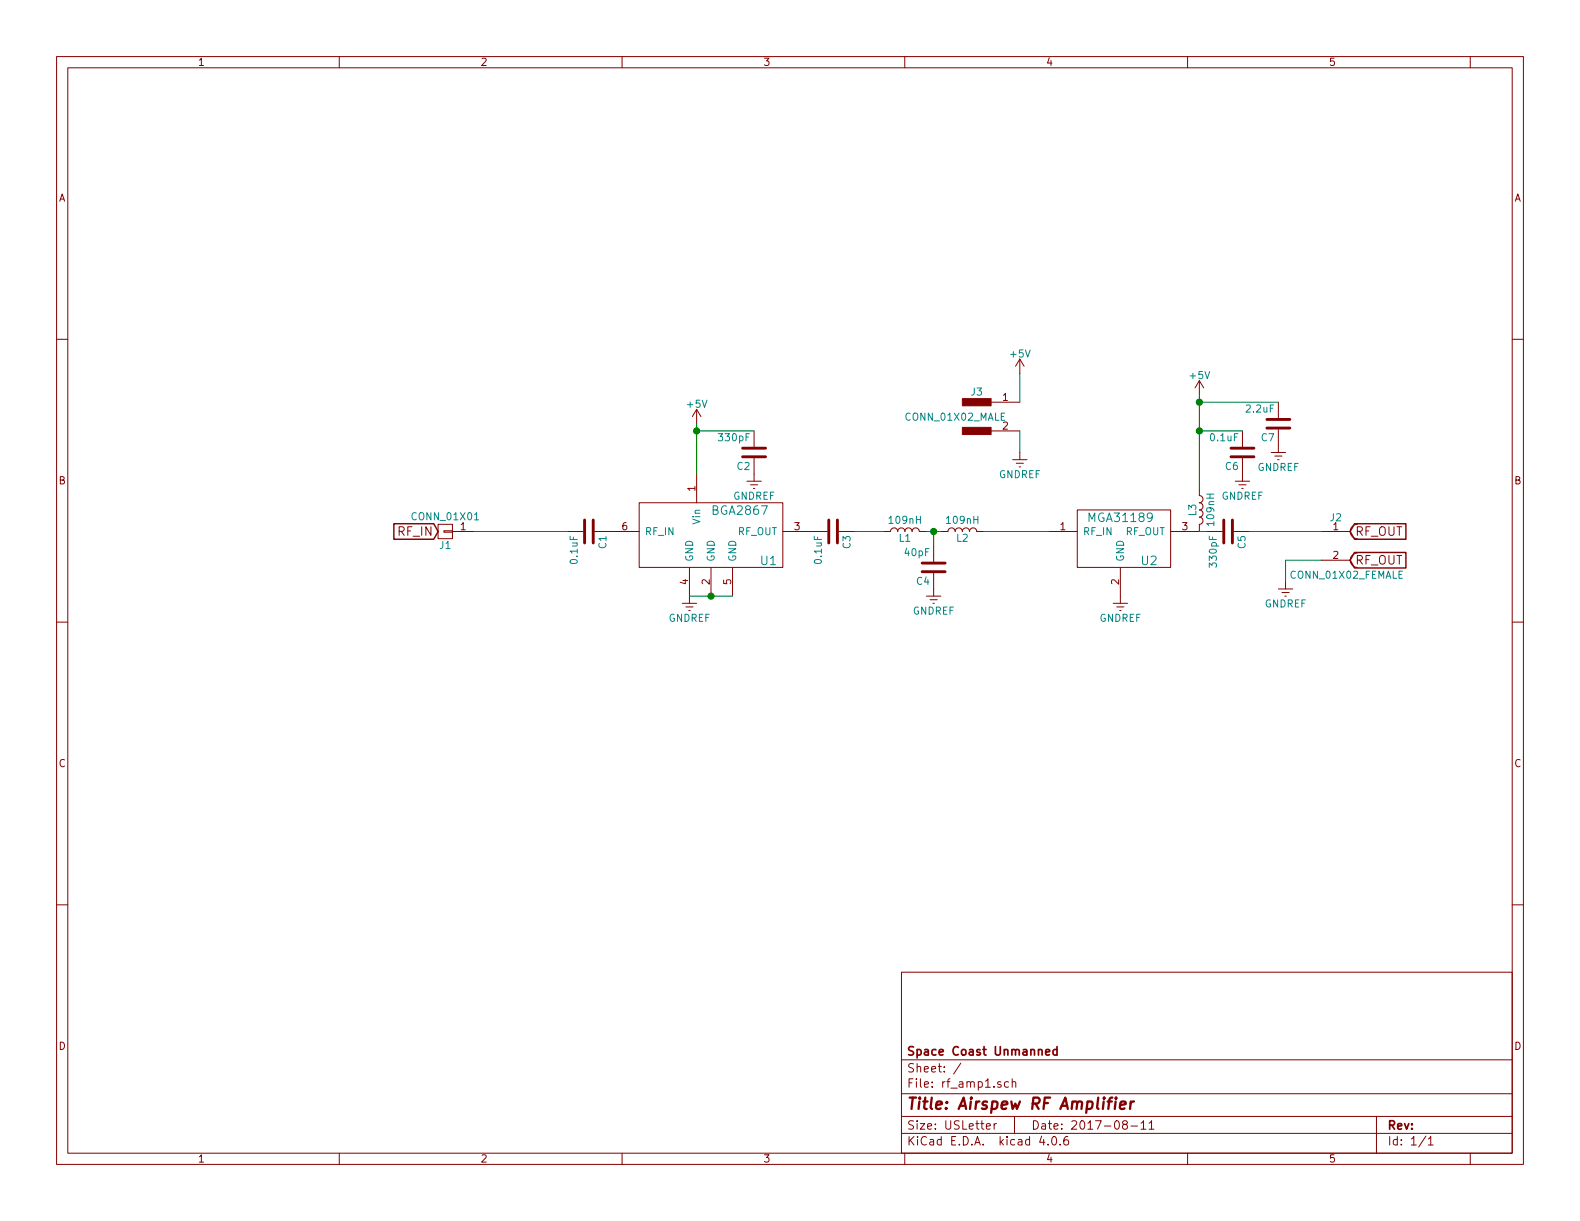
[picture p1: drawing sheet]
<svg xmlns="http://www.w3.org/2000/svg" width="279mm" height="216mm" viewBox="0 0 279 216" stroke-linecap="round" stroke-linejoin="round" font-family="sans-serif">
<g fill="none" stroke="#840000" stroke-width=".18">
<path d="M10 10h259.4v195.9h-259.4zM12 12h255.4v191.9h-255.4zM60 10v2M110 10v2M160 10v2M210 10v2M260 10v2M10 60h2M267.4 60h2M123.2 72.4v2.5M123.2 72.4l-.8 1.3M123.2 72.4l.8 1.3"/>
<path d="M133.3 76.2v2.8M170.2 70.5h.1M175.3 71.1h5M175.3 76.2h5M180.3 63.5l-.7 1.3M180.3 63.5v2.5M180.3 63.5l.8 1.3M212.1 67.3l-.8 1.3M212.1 67.3v2.6M212.1 67.3l.8 1.3M219.7 76.2v2.8M226.1 71.1v2.8"/>
<path d="M226.1 75.9v4.1M77.5 92.7h2.5v2.6h-2.5zM78.5 93.9h1.5v.2h-1.5zM80 94h3.8M100.3 94h2.8M105.2 94h7.8M113 88.9h25.4v11.4h-25.4zM123.2 83.8v5.1M132.1 85.1h2.5M132.7 85.7h1.3M133.2 86.4h.3M133.3 81v4.1"/>
<path d="M138.4 94h7.9M148.3 94h2.8M156.2 94h1.3a.63 .63 0 0 1 .6-.7 .63 .63 0 0 1 .6 .7 .63 .63 0 0 1 .7-.7 .63 .63 0 0 1 .6 .7 .63 .63 0 0 1 .7-.7 .63 .63 0 0 1 .6 .7 .63 .63 0 0 1 .6-.7 .63 .63 0 0 1 .7 .7h1.2M165.1 96.5v2.8M166.4 94h1.2a.63 .63 0 0 1 .7-.7 .63 .63 0 0 1 .6 .7 .63 .63 0 0 1 .6-.7 .63 .63 0 0 1 .7 .7 .63 .63 0 0 1 .6-.7 .63 .63 0 0 1 .6 .7 .63 .63 0 0 1 .7-.7 .63 .63 0 0 1 .6 .7h1.3M179.1 81.3h2.5M179.7 81.9h1.3M180.2 82.6h.3M180.3 80v1.3M185.4 94h5.1M190.5 90.2h16.5v10.1h-16.5zM212.1 86.4v1.2a.63 .63 0 0 1 .6 .7 .63 .63 0 0 1-.6 .6 .63 .63 0 0 1 .6 .6 .63 .63 0 0 1-.6 .7 .63 .63 0 0 1 .6 .6 .63 .63 0 0 1-.6 .6 .63 .63 0 0 1 .6 .7 .63 .63 0 0 1-.6 .6v1.3h-5.1"/>
<path d="M213.4 94h2.8M218.2 94h2.8M218.4 85.1h2.6M219.1 85.7h1.2M219.6 86.4h.2M219.7 81v4.1M224.8 80h2.5M225.4 80.6h1.3M225.9 81.3h.3M233.7 94h5.1M233.7 99.1h5.1M240 97.8a1.27 1.27 0 0 0-1.2 1.3 1.27 1.27 0 0 0 1.2 1.2"/>
<path d="M240 92.7a1.27 1.27 0 0 0-1.2 1.3 1.27 1.27 0 0 0 1.2 1.3M10 110h2M120.6 106.7h2.6M121.3 107.3h1.3M121.8 108h.2M121.9 100.3v6.4M125.7 100.3v5.1M129.5 100.3v5.1M163.8 105.4h2.6M164.5 106h1.2M165 106.7h.2M165.1 101.3v4.1"/>
<path d="M196.8 106.7h2.6M197.5 107.3h1.3M198 108h.2M198.1 100.3v6.4M226.1 104.1h2.5M226.7 104.8h1.3M227.2 105.4h.3M227.3 102.9v1.2M267.4 110h2M10 160h2M267.4 160h2M159.4 171.9h108v32h-108z"/>
<path d="M159.4 197.4h108M159.4 193.4h108M159.4 187.4h108M169.9 188l-1.3 1.9M174.4 199.2l.7-.2v-.2l-.4-.1-.3 .2 .1 .7h.6M175.8 198.7v1M176.2 198.7l-.4 .3M177 191.3a.37 .37 0 0 0-.6 .2l.1 .2 .5 .1 .1 .2-.3 .3-.4-.1M178.3 191.3h-.4l-.3 .2 .1 .6 .2 .2 .4-.1M179 191.4l.2-.1h.4v1M179 190.8v1.5M179.4 197.4v3"/>
<path d="M198.8 198.8l-.3-.3 .1-.2 .2-.1h.4l.2 .3-.1 .2-.6 .2a.48 .48 0 0 0-.1 .6l.2 .2 .5-.2a.48 .48 0 0 0-.2-.7M200 199.1h1.1M201.8 198.6l.4-.4v1.5M201.8 199.7h.8M203.2 198.6l.4-.4v1.5M203.2 199.7h.9M243.4 197.4v6.5M60 203.9v2M110 203.9v2M159.4 200.4h108M160 203.9v2M184.2 200.9l-.4 1.1h1"/>
<path d="M185.3 202.3v.2M186.1 201.1l.2-.1a.81 .81 0 0 1 .6 .6 .81 .81 0 0 1-.3 .8l-.1 .1a.79 .79 0 0 1-.4-1.4zM187.5 202.3v.2M188.8 201a.59 .59 0 0 0-.7 .6l.1 .7 .2 .2 .5-.2 .1-.5-.2-.2-.4-.1-.3 .3M210 203.9v2M252.1 200.9l-1.2 1.9M252.6 201.4l.4-.4v1.5M252.6 202.5h.8M260 203.9v2"/>
</g>
<path d="M197.4 194.1l-.1 .2 .2-.1-.1-.1-.1 .2M198.1 195.4l1-.2-.1-.4h-.6l-.3 .2v1l.2 .1 .6-.1M200 194.8l-.2 1.3M200.5 194.8a.54 .54 0 0 0-.6 .3" fill="none" stroke="#840000" stroke-width=".41"/>
<path d="M184.9 186.1l.7-.2v-.3h-.5l-.2 .2 .1 .7h.6M186.9 185.6h-.4l-.3 .3 .1 .5 .2 .2 .4-.1M186.9 185.1v1.5" fill="none" stroke="#840000" stroke-width=".3"/>
<g fill="none" stroke="#840000" stroke-width=".51">
<path d="M131.3 79.2h4.1M217.7 79.2h4M224 74.2h4.1M224 75.7h4.1M103.4 91.9v4.1M104.9 91.9v4.1M131.3 80.8h4.1M146.6 91.9v4.1M148.1 91.9v4.1M163.1 99.6h4M216.4 91.9v4.1M217.7 80.8h4"/>
<path d="M217.9 91.9v4.1M163.1 101.1h4"/>
</g>
<path d="M69.6 92.6h7.1l.8 1.4-.8 1.4h-7.1zM239.5 92.6h9.1v2.8h-9.1l-.7-1.4zM239.5 97.7h9.1v2.7h-9.1l-.7-1.3z" fill="none" stroke="#840000" stroke-width=".25"/>
<g fill="#840000" stroke="#840000" stroke-width=".18">
<path d="M170.2 75.6h5.1v1.2h-5.1z"/>
<path d="M170.2 70.5h5.1v1.3h-5.1z"/>
</g>
<g fill="none" stroke="#008400" stroke-width=".18">
<path d="M123.2 76.2h10.1M123.2 74.9v8.9M180.3 66v5.1M180.3 76.2v3.8M212.1 76.2h7.6M212.1 69.9v16.5M212.1 71.1h14M83.8 94h16.5M151.1 94h5.1M163.8 94h2.6M165.1 94v2.5M174 94h11.4"/>
<path d="M212.1 94h1.3M221 94h12.7M233.7 99.1h-6.4v3.8M121.9 105.4h7.6"/>
</g>
<g fill="#008400" stroke="#008400" stroke-width=".25">
<circle cx="125.7" cy="105.4" r=".51"/>
<circle cx="123.2" cy="76.2" r=".51"/>
<circle cx="165.1" cy="94" r=".51"/>
<circle cx="212.1" cy="71.1" r=".51"/>
<circle cx="212.1" cy="76.2" r=".51"/>
</g>
<text font-size="2.8" fill="#840000" x="160.4" y="196.2">Title: Airspew RF Amplifier</text>
<g font-size="2.1" fill="#840000">
<text x="70.4" y="94.7">RF_IN</text>
<text x="239.7" y="94.7">RF_OUT</text>
<text x="239.7" y="99.8">RF_OUT</text>
<text x="160.4" y="189.6">Sheet: /</text>
<text x="160.4" y="186.6">Space Coast Unmanned</text>
<text x="160.4" y="192.3">File: rf_amp1.sch</text>
<text x="160.4" y="202.5">KiCad E.D.A. kicad 4.0.6</text>
<text x="160.4" y="199.7">Size: USLetter</text>
<text x="182.4" y="199.7">Date: 2017-08-11</text>
<text x="245.4" y="199.7">Rev:</text>
<text x="245.4" y="202.5">Id: 1/1</text>
</g>
<g font-size="2.1" fill="#008484">
<text x="126.1" y="91">BGA2867</text>
<text x="192.7" y="92.3">MGA31189</text>
<text x="134.5" y="99.9">U1</text>
<text x="201.9" y="99.9">U2</text>
</g>
<g font-size="1.8" fill="#840000">
<text x="35" y="11.6">1</text>
<text x="85" y="11.6">2</text>
<text x="135" y="11.6">3</text>
<text x="185" y="11.6">4</text>
<text x="235" y="11.6">5</text>
<text x="10.4" y="35.6">A</text>
<text x="267.8" y="35.6">A</text>
<text x="177.3" y="70.9">1</text>
<text x="177.3" y="75.9">2</text>
<text x="10.4" y="85.6">B</text>
<text x="122.9" y="86.8" transform="rotate(-90 122.9 86.8)">1</text>
<text x="267.8" y="85.6">B</text>
<text x="81.4" y="93.7">1</text>
<text x="110" y="93.7">6</text>
<text x="140.5" y="93.7">3</text>
<text x="187.5" y="93.7">1</text>
<text x="209.1" y="93.7">3</text>
<text x="235.7" y="93.7">1</text>
<text x="235.7" y="98.8">2</text>
<text x="121.7" y="103.4" transform="rotate(-90 121.7 103.4)">4</text>
<text x="125.5" y="103.4" transform="rotate(-90 125.5 103.4)">2</text>
<text x="129.3" y="103.4" transform="rotate(-90 129.3 103.4)">5</text>
<text x="197.9" y="103.4" transform="rotate(-90 197.9 103.4)">2</text>
<text x="10.4" y="135.6">C</text>
<text x="267.8" y="135.6">C</text>
<text x="10.4" y="185.6">D</text>
<text x="267.8" y="185.6">D</text>
<text x="35" y="205.5">1</text>
<text x="85" y="205.5">2</text>
<text x="135" y="205.5">3</text>
<text x="185" y="205.5">4</text>
<text x="235" y="205.5">5</text>
</g>
<g font-size="1.8" fill="#008484">
<text x="178.7" y="63.2">+5V</text>
<text x="171.8" y="69.9">J3</text>
<text x="210.5" y="67">+5V</text>
<text x="121.6" y="72.1">+5V</text>
<text x="160.3" y="74.4">CONN_01X02_MALE</text>
<text x="220.5" y="72.9">2.2uF</text>
<text x="127.2" y="78">330pF</text>
<text x="130.4" y="83.1">C2</text>
<text x="214.1" y="78">0.1uF</text>
<text x="216.7" y="83.1">C6</text>
<text x="222.3" y="83.3">GNDREF</text>
<text x="223.1" y="78">C7</text>
<text x="129.6" y="88.3">GNDREF</text>
<text x="176.6" y="84.5">GNDREF</text>
<text x="216" y="88.3">GNDREF</text>
<text x="73.1" y="92">CONN_01X01</text>
<text x="114" y="94.6">RF_IN</text>
<text x="123.8" y="92.7" transform="rotate(-90 123.8 92.7)">Vin</text>
<text x="130.3" y="94.6">RF_OUT</text>
<text x="157.4" y="92.6">109nH</text>
<text x="159" y="95.8">L1</text>
<text x="167.5" y="92.6">109nH</text>
<text x="169.2" y="95.8">L2</text>
<text x="191.5" y="94.6">RF_IN</text>
<text x="198.9" y="94.6">RF_OUT</text>
<text x="211.5" y="91.2" transform="rotate(-90 211.5 91.2)">L3</text>
<text x="214.7" y="92.8" transform="rotate(-90 214.7 92.8)">109nH</text>
<text x="235.3" y="92.2">J2</text>
<text x="77.8" y="97.1">J1</text>
<text x="102.1" y="99.6" transform="rotate(-90 102.1 99.6)">0.1uF</text>
<text x="107.2" y="97" transform="rotate(-90 107.2 97)">C1</text>
<text x="122.6" y="99.3" transform="rotate(-90 122.6 99.3)">GND</text>
<text x="126.4" y="99.3" transform="rotate(-90 126.4 99.3)">GND</text>
<text x="130.2" y="99.3" transform="rotate(-90 130.2 99.3)">GND</text>
<text x="145.3" y="99.6" transform="rotate(-90 145.3 99.6)">0.1uF</text>
<text x="150.4" y="97" transform="rotate(-90 150.4 97)">C3</text>
<text x="160.1" y="98.3">40pF</text>
<text x="198.8" y="99.3" transform="rotate(-90 198.8 99.3)">GND</text>
<text x="215.2" y="100.1" transform="rotate(-90 215.2 100.1)">330pF</text>
<text x="220.2" y="97" transform="rotate(-90 220.2 97)">C5</text>
<text x="162.1" y="103.4">C4</text>
<text x="223.6" y="107.4">GNDREF</text>
<text x="228.3" y="102.3">CONN_01X02_FEMALE</text>
<text x="118.2" y="109.9">GNDREF</text>
<text x="161.4" y="108.7">GNDREF</text>
<text x="194.4" y="109.9">GNDREF</text>
</g>
</svg>
